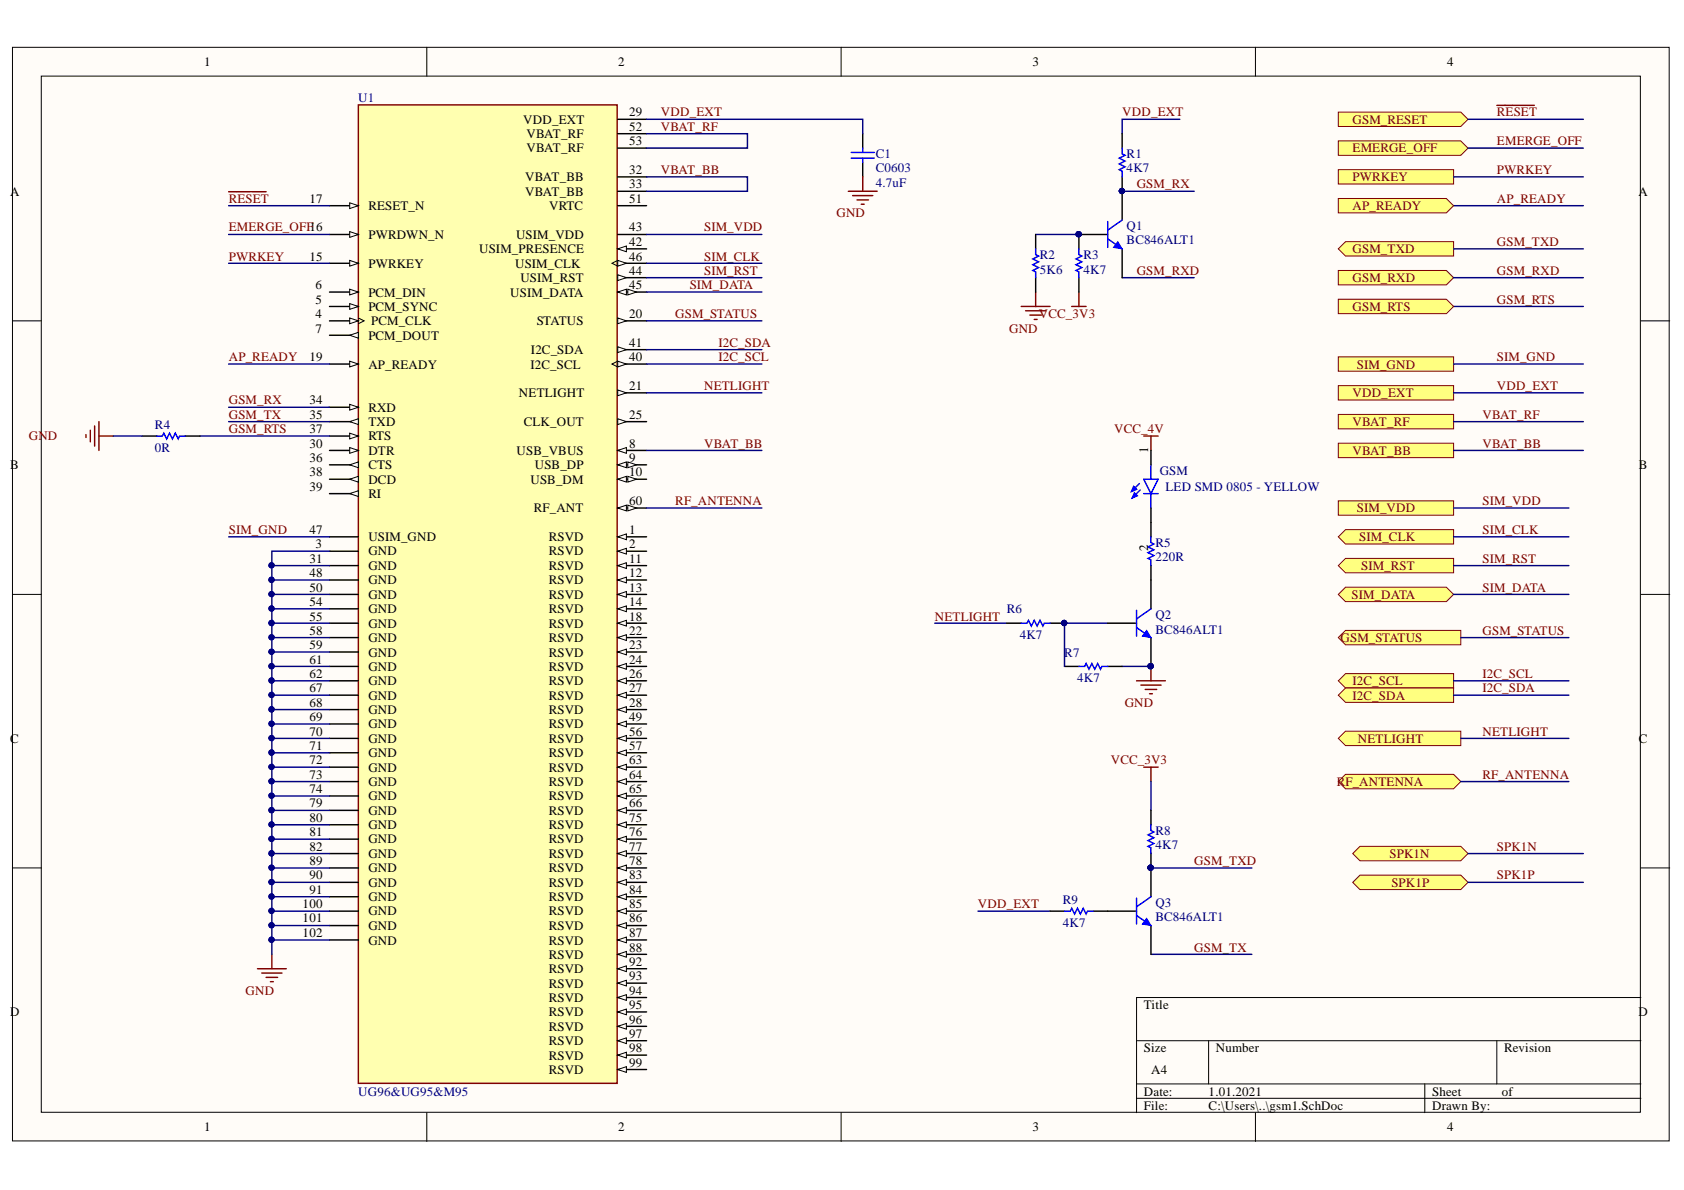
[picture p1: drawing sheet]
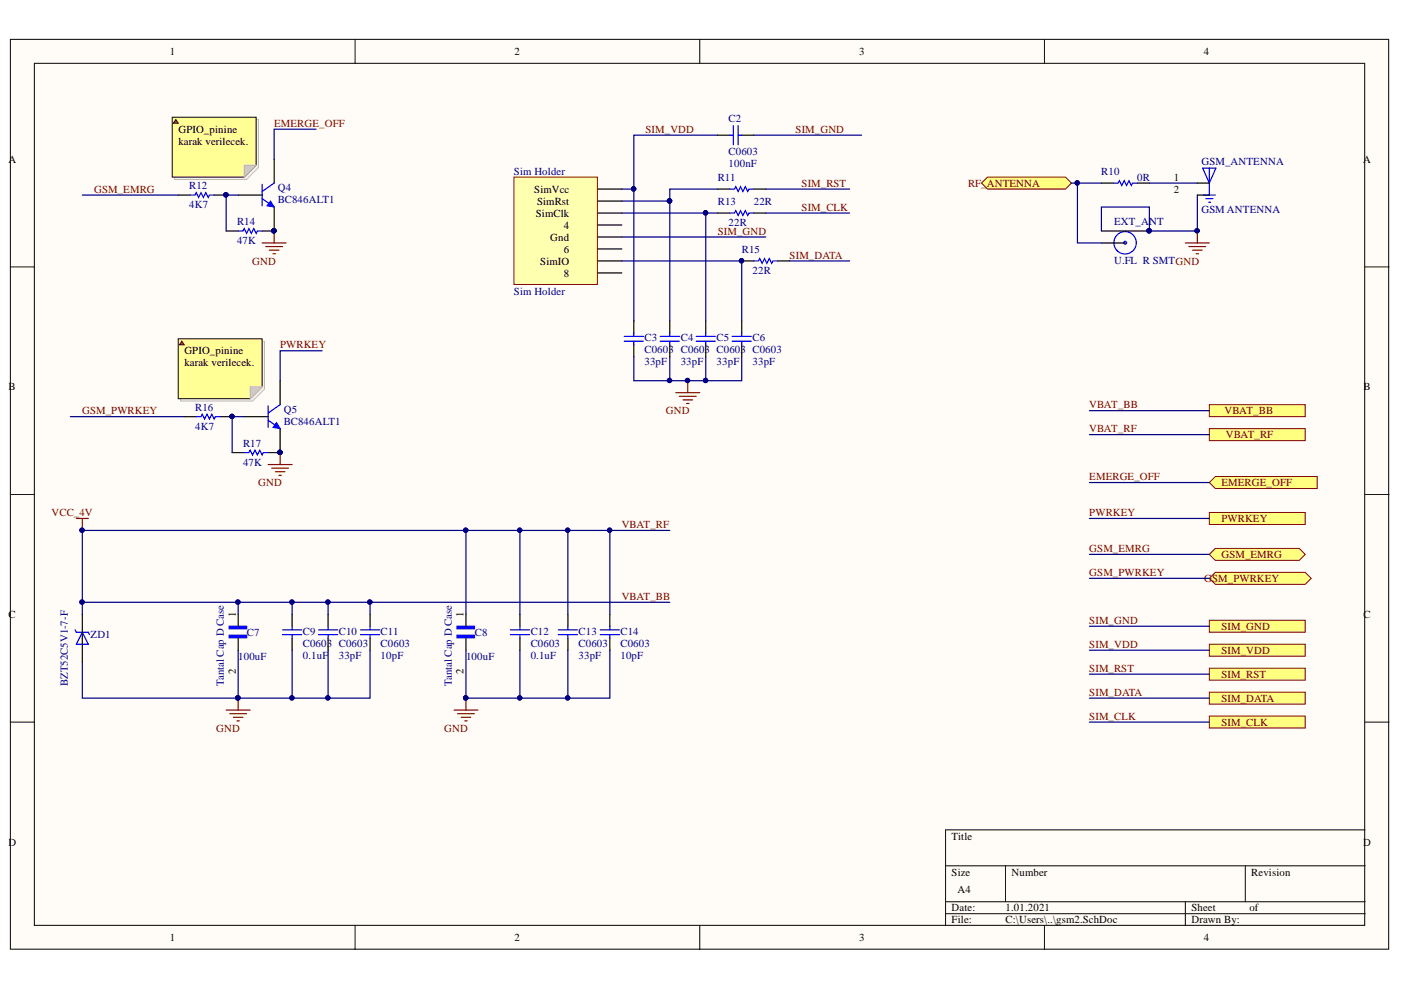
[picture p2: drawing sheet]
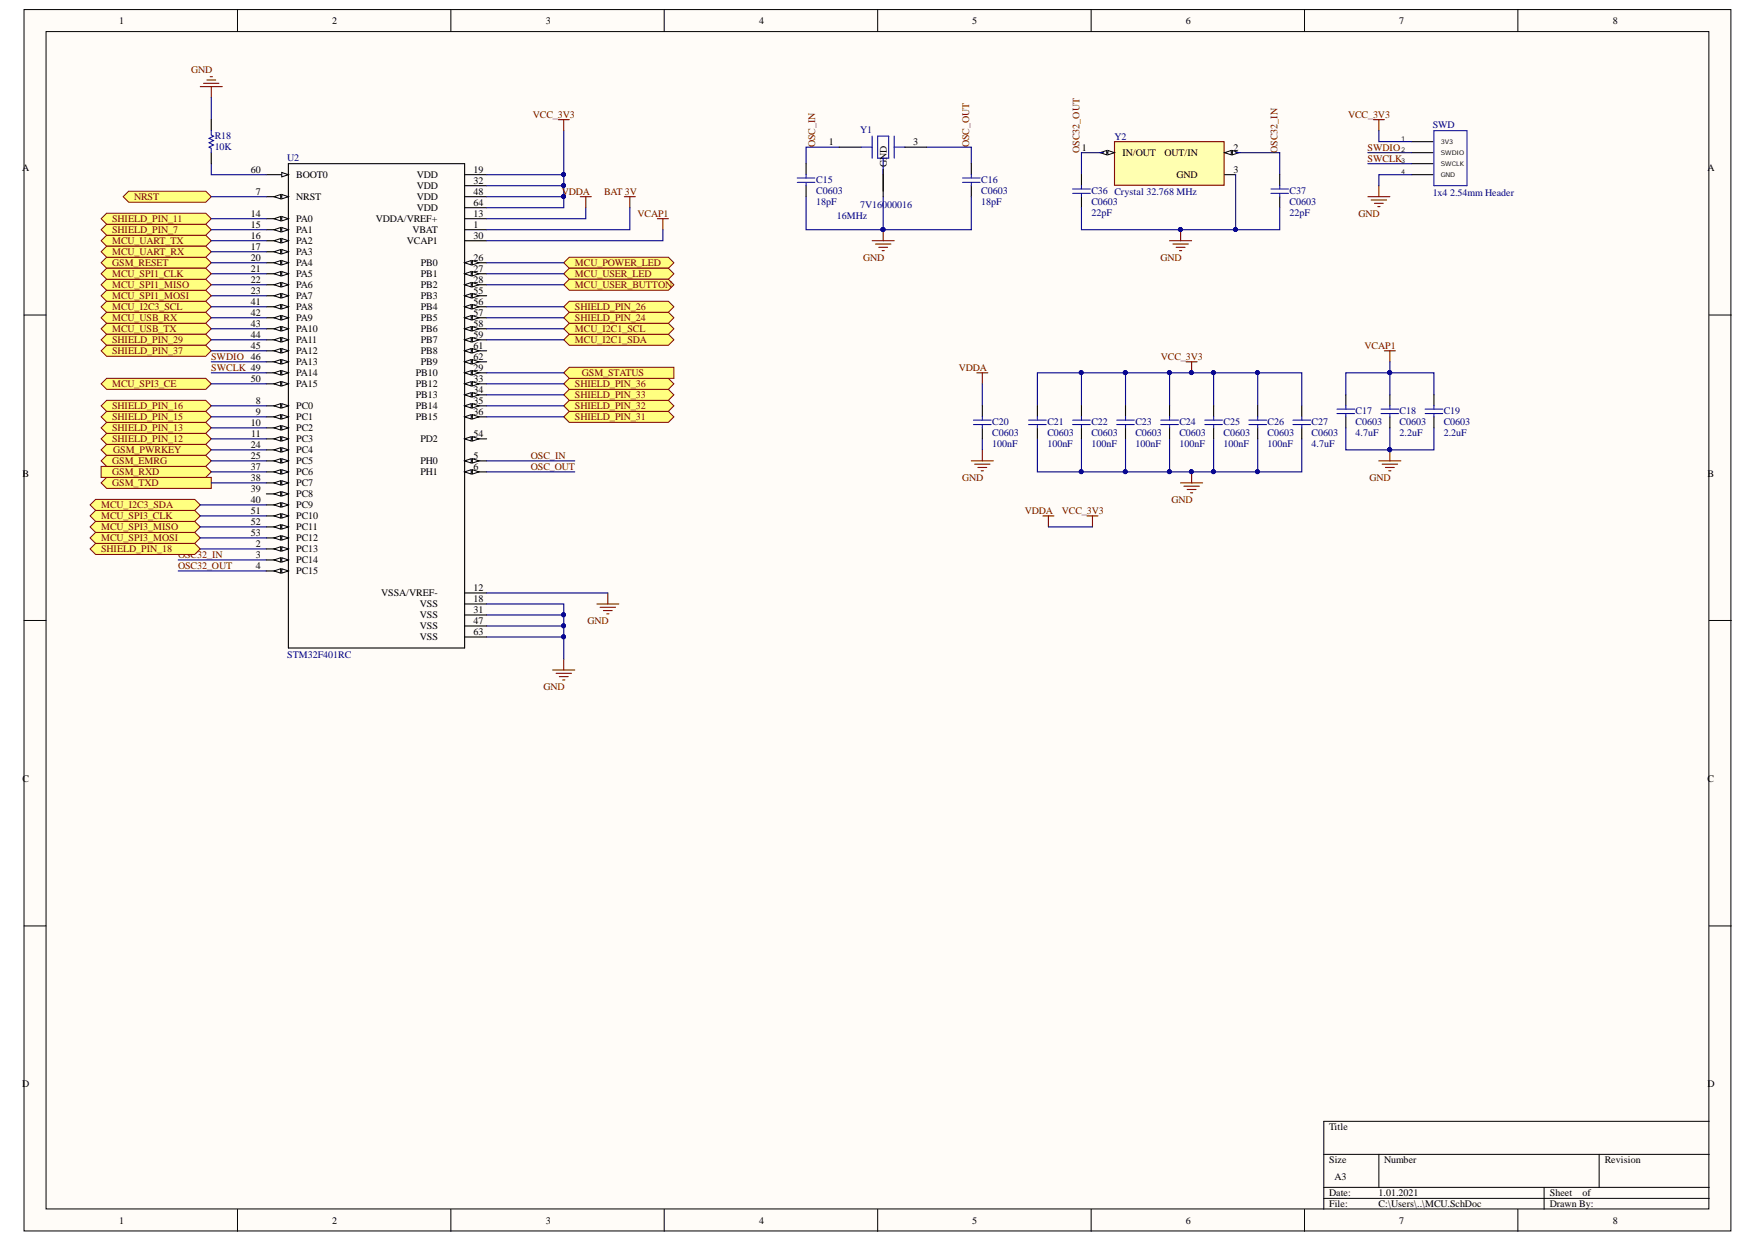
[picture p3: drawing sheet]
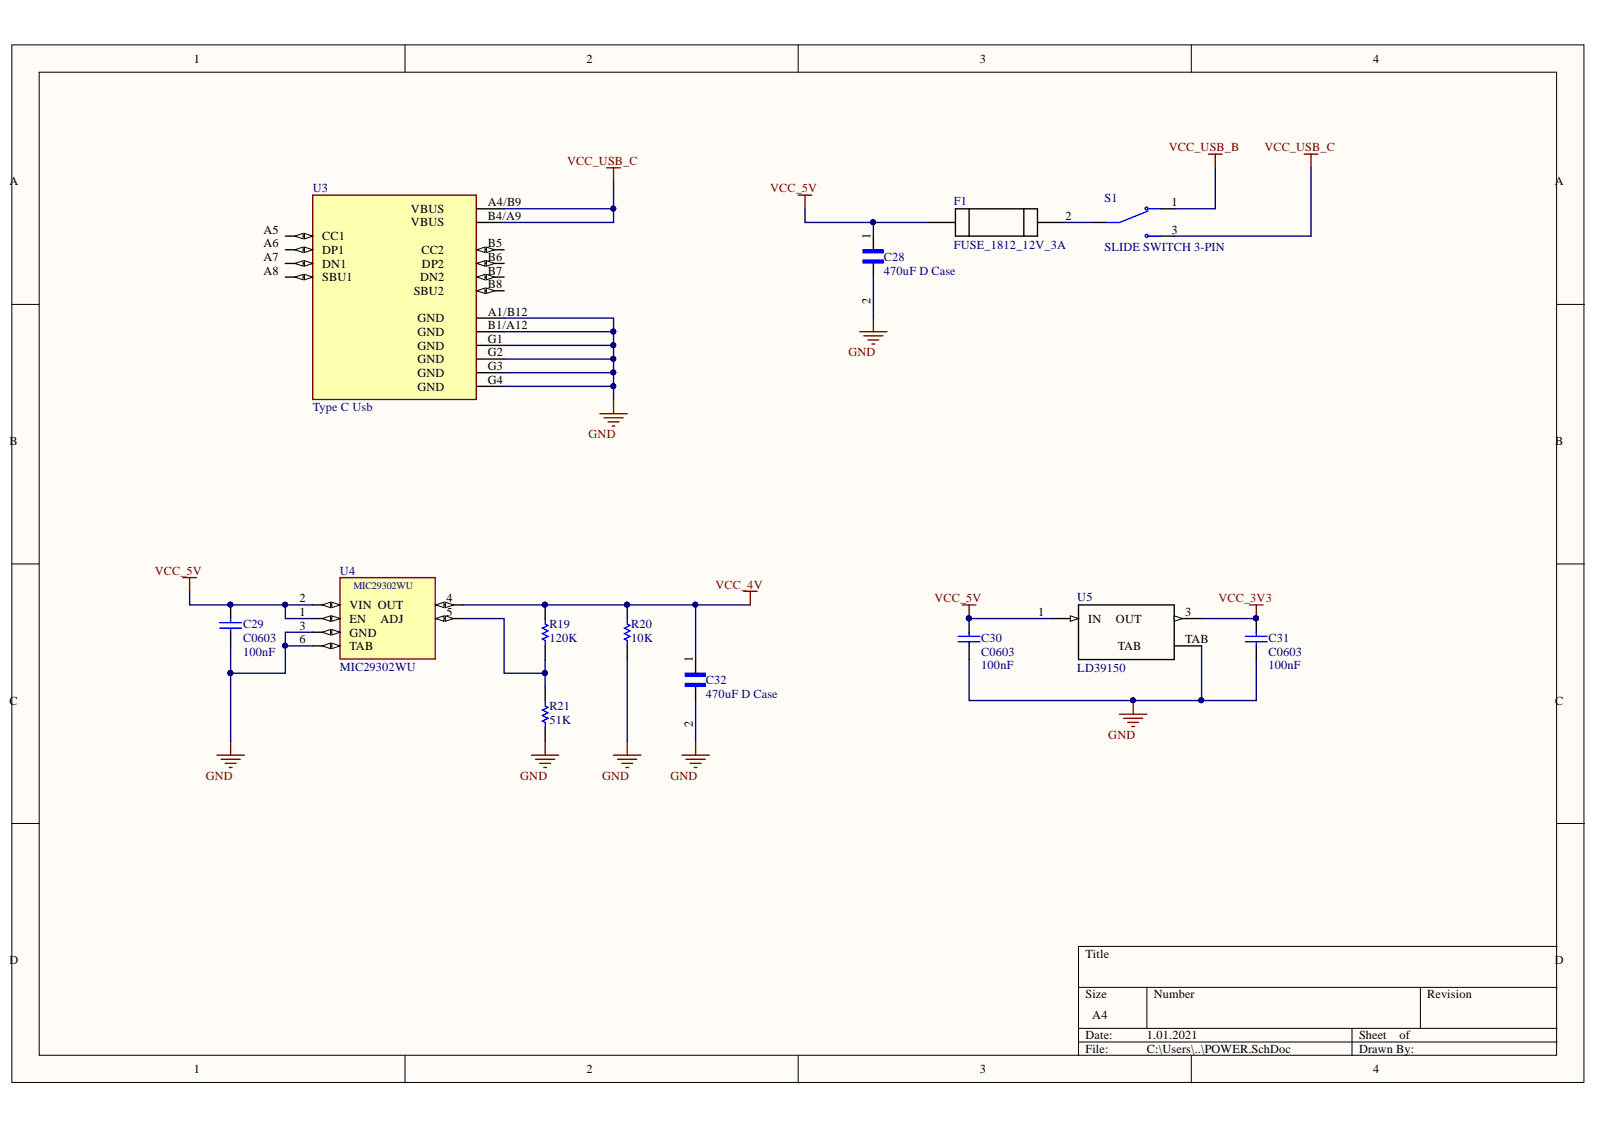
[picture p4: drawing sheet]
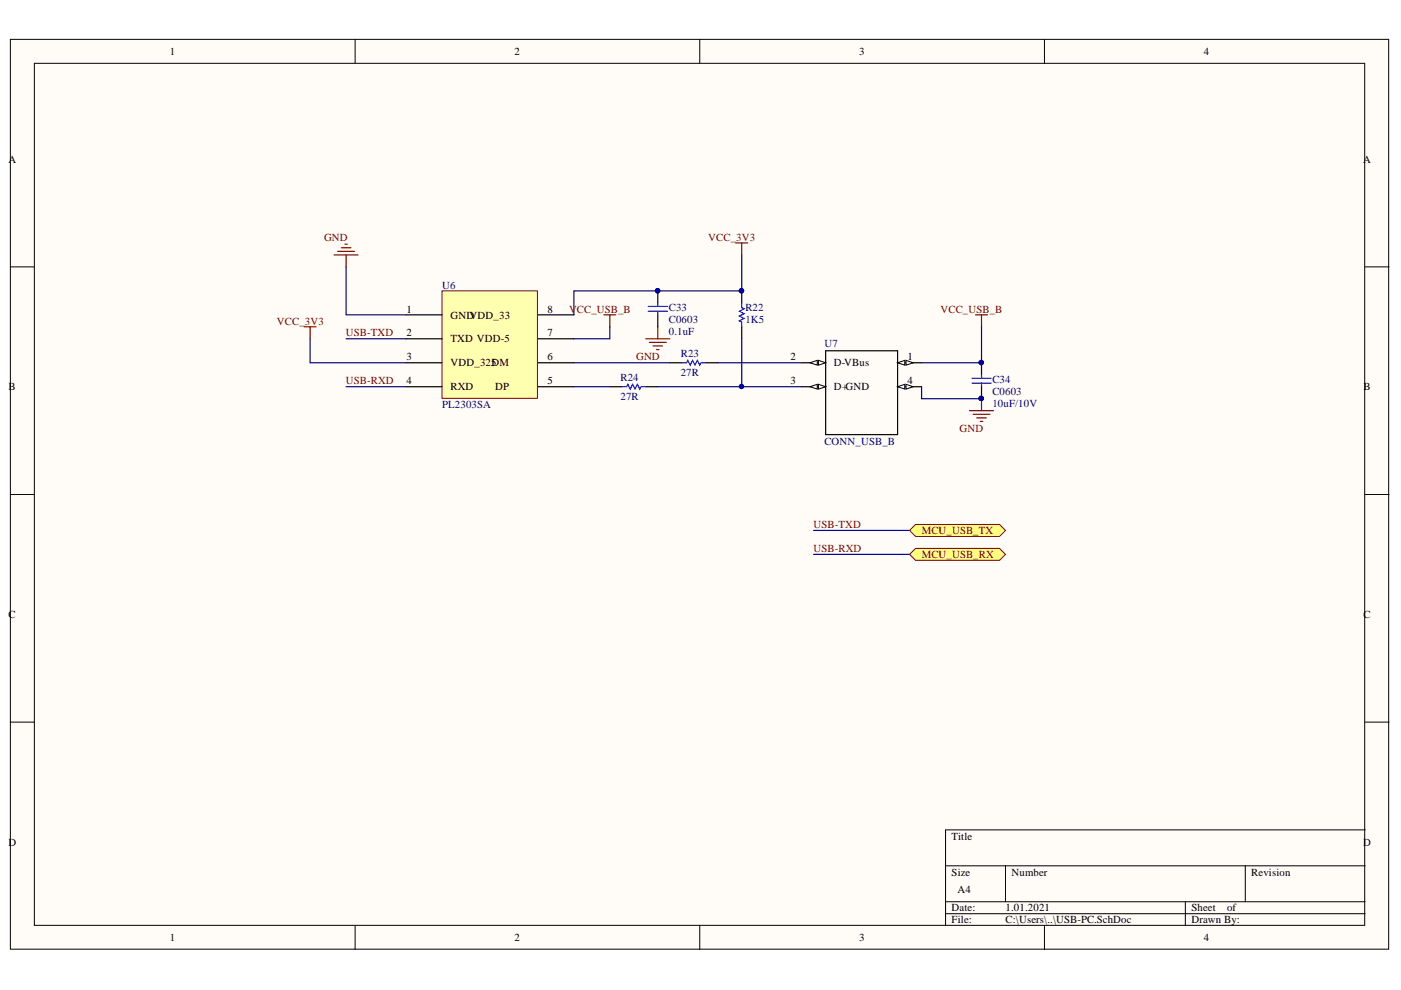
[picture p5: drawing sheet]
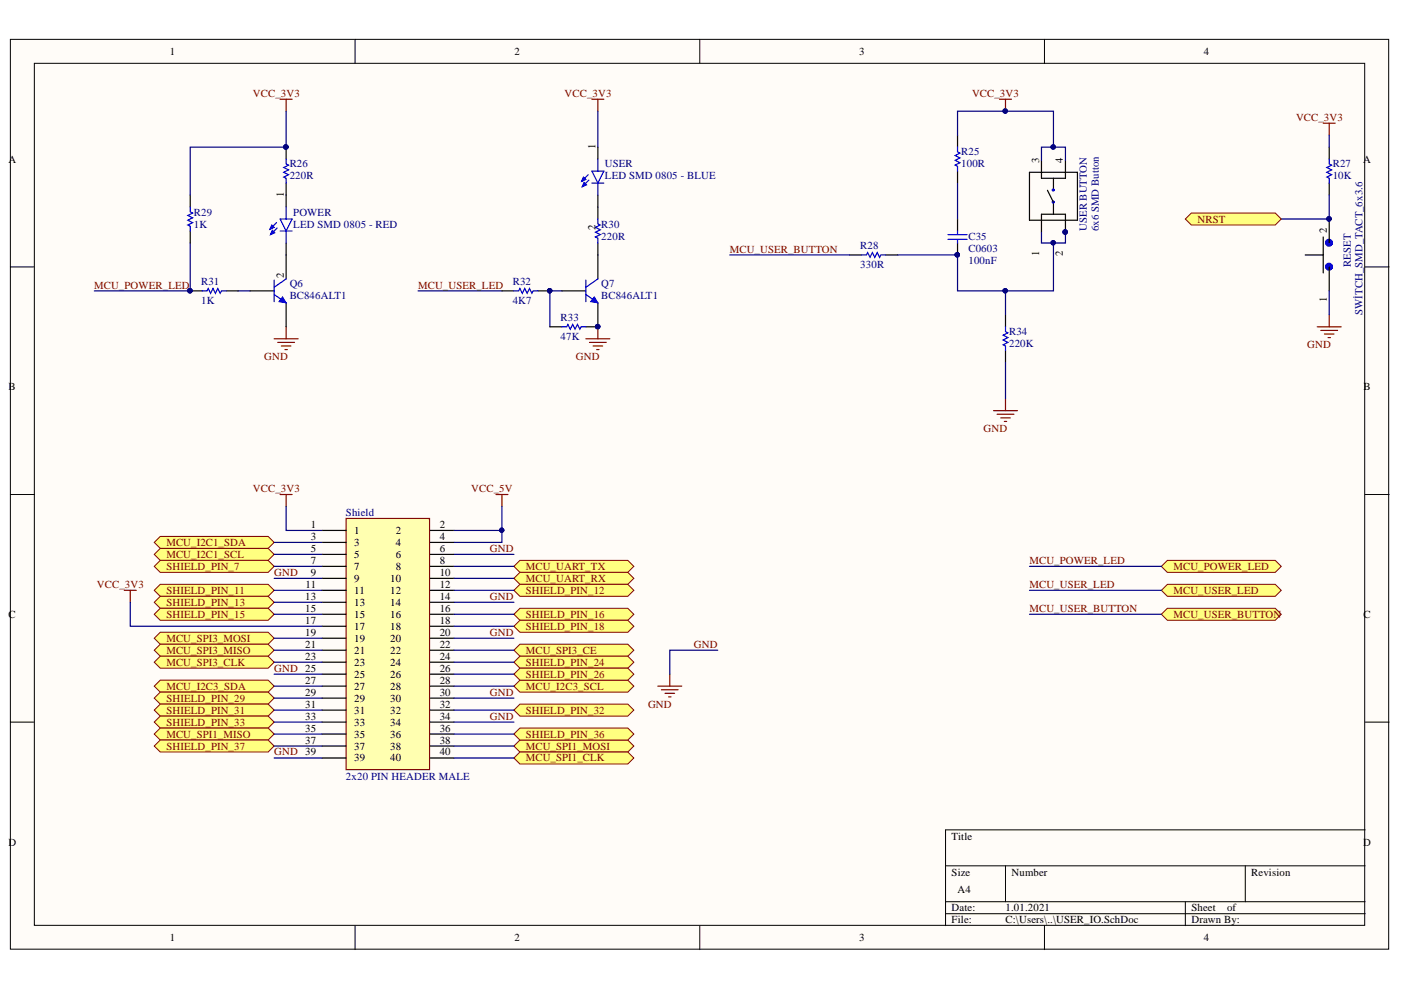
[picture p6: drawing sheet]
# Altium project CommunicationBoard.PrjPcb
6 sheets, 100 parts. Net scope: flat (ports and power ports of the same name join across sheets).
Board files: CommunicationBoard.PcbDoc, PCB1.PcbDoc
Sheets:
  MCU.SchDoc
  gsm2.SchDoc
  USER_IO.SchDoc
  USB-PC.SchDoc
  POWER.SchDoc
  gsm1.SchDoc

## Sheet MCU.SchDoc
size A3

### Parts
C15  C0603  value 18pF  [C0603]
C16  C0603  value 18pF  [C0603]
C17  C0603  value 4.7uF  [C0603]
C18  C0603  value 2.2uF  [C0603]
C19  C0603  value 2.2uF  [C0603]
C20  C0603  value 100nF  [C0603]
C21  C0603  value 100nF  [C0603]
C22  C0603  value 100nF  [C0603]
C23  C0603  value 100nF  [C0603]
C24  C0603  value 100nF  [C0603]
C25  C0603  value 100nF  [C0603]
C26  C0603  value 100nF  [C0603]
C27  C0603  value 4.7uF  [C0603]
C36  C0603  value 22pF  [C0603]
C37  C0603  value 22pF  [C0603]
R18  value 10K  [CC1608-0603]  (hidden comment: Res0603)
SWD  1x4 2.54mm Header  [1x4 2.54mm Header]
U2  STM32F401RB  [STM32F401RE]
Y1  7V16000016  value 16MHz  [7V16000016]
Y2  Crystal 32.768 MHz  [Crystal 32.768 MHz]

### Ports
GSM_EMRG (bidir), GSM_PWRKEY (bidir), GSM_RESET (bidir), GSM_RXD (in), GSM_STATUS (in), GSM_TXD (out), MCU_I2C1_SCL, MCU_I2C1_SDA, MCU_I2C3_SCL, MCU_I2C3_SDA, MCU_POWER_LED, MCU_SPI1_CLK, MCU_SPI1_MISO, MCU_SPI1_MOSI, MCU_SPI3_CE, MCU_SPI3_CLK, MCU_SPI3_MISO, MCU_SPI3_MOSI, MCU_UART_RX, MCU_UART_TX, MCU_USB_RX, MCU_USB_TX, MCU_USER_BUTTON, MCU_USER_LED, NRST, SHIELD_PIN_7, SHIELD_PIN_11, SHIELD_PIN_12, SHIELD_PIN_13, SHIELD_PIN_15, SHIELD_PIN_16, SHIELD_PIN_18, SHIELD_PIN_24, SHIELD_PIN_26, SHIELD_PIN_29, SHIELD_PIN_31, SHIELD_PIN_32, SHIELD_PIN_33, SHIELD_PIN_36, SHIELD_PIN_37

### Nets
BAT 3V: U2.1(VBAT)
GND: C15.1 C16.1 C17.2 C18.2 C19.2 C20.2 C21.1 C22.1 C23.1 C24.1 C25.1 C26.1 C27.1 C36.2 C37.2 R18.1 SWD.4(GND) U2.12(VSSA/VREF-) U2.18(VSS) U2.31(VSS) U2.47(VSS) U2.63(VSS) Y1.2(GND) Y2.3(GND)
VCAP1: C17.1 C18.1 C19.1 U2.30(VCAP1)
VCC_3V3: C20.1 C21.2 C22.2 C23.2 C24.2 C25.2 C26.2 C27.2 SWD.1(3V3) U2.13(VDDA/VREF+) U2.19(VDD) U2.32(VDD) U2.48(VDD) U2.64(VDD)  [also labelled VDDA]
GSM_EMRG: U2.25(PC5) ; port GSM_EMRG
GSM_PWRKEY: U2.24(PC4) ; port GSM_PWRKEY
GSM_RXD: U2.37(PC6) ; port GSM_RXD
GSM_STATUS: U2.29(PB10) ; port GSM_STATUS
GSM_TXD: U2.38(PC7) ; port GSM_TXD
MCU_POWER_LED: U2.26(PB0) ; port MCU_POWER_LED
MCU_USER_BUTTON: U2.28(PB2) ; port MCU_USER_BUTTON
MCU_USER_LED: U2.27(PB1) ; port MCU_USER_LED
OSC32_IN: C37.1 U2.3(PC14) Y2.2(OUT/IN)
OSC32_OUT: C36.1 U2.4(PC15) Y2.1(IN/OUT)
OSC_IN: C15.2 U2.5(PH0) Y1.1
OSC_OUT: C16.2 U2.6(PH1) Y1.3
~{RESET}: U2.20(PA4) ; port GSM_RESET
SWCLK: SWD.3(SWCLK) U2.49(PA14)
SWDIO: SWD.2(SWDIO) U2.46(PA13)
USB-RXD: U2.42(PA9) ; port MCU_USB_RX
USB-TXD: U2.43(PA10) ; port MCU_USB_TX
NetR18_2: R18.2 U2.60(BOOT0)
NetR27_2: U2.7(NRST) ; port NRST
NetShield_3: U2.59(PB7) ; port MCU_I2C1_SDA
NetShield_5: U2.58(PB6) ; port MCU_I2C1_SCL
NetShield_7: U2.15(PA1) ; port SHIELD_PIN_7
NetShield_8: U2.16(PA2) ; port MCU_UART_TX
NetShield_10: U2.17(PA3) ; port MCU_UART_RX
NetShield_11: U2.14(PA0) ; port SHIELD_PIN_11
NetShield_12: U2.11(PC3) ; port SHIELD_PIN_12
NetShield_13: U2.10(PC2) ; port SHIELD_PIN_13
NetShield_15: U2.9(PC1) ; port SHIELD_PIN_15
NetShield_16: U2.8(PC0) ; port SHIELD_PIN_16
NetShield_18: U2.2(PC13) ; port SHIELD_PIN_18
NetShield_19: U2.53(PC12) ; port MCU_SPI3_MOSI
NetShield_21: U2.52(PC11) ; port MCU_SPI3_MISO
NetShield_22: U2.50(PA15) ; port MCU_SPI3_CE
NetShield_23: U2.51(PC10) ; port MCU_SPI3_CLK
NetShield_24: U2.57(PB5) ; port SHIELD_PIN_24
NetShield_26: U2.56(PB4) ; port SHIELD_PIN_26
NetShield_27: U2.40(PC9) ; port MCU_I2C3_SDA
NetShield_28: U2.41(PA8) ; port MCU_I2C3_SCL
NetShield_29: U2.44(PA11) ; port SHIELD_PIN_29
NetShield_31: U2.36(PB15) ; port SHIELD_PIN_31
NetShield_32: U2.35(PB14) ; port SHIELD_PIN_32
NetShield_33: U2.34(PB13) ; port SHIELD_PIN_33
NetShield_35: U2.22(PA6) ; port MCU_SPI1_MISO
NetShield_36: U2.33(PB12) ; port SHIELD_PIN_36
NetShield_37: U2.45(PA12) ; port SHIELD_PIN_37
NetShield_38: U2.23(PA7) ; port MCU_SPI1_MOSI
NetShield_40: U2.21(PA5) ; port MCU_SPI1_CLK

Not connected (* = marked no-connect by the designer): U2 39(PC8) 54(PD2) 55(PB3) 61(PB8) 62(PB9); Y1 4,1(GND)

## Sheet gsm2.SchDoc
size A4

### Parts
C2  C0603  value 100nF  [C0603]
C3  C0603  value 33pF  [C0603]
C4  C0603  value 33pF  [C0603]
C5  C0603  value 33pF  [C0603]
C6  C0603  value 33pF  [C0603]
C7  Tantal Cap D Case  value 100uF  [Tantal Cap D Case]
C8  Tantal Cap D Case  value 100uF  [Tantal Cap D Case]
C9  C0603  value 0.1uF  [C0603]
C10  C0603  value 33pF  [C0603]
C11  C0603  value 10pF  [C0603]
C12  C0603  value 0.1uF  [C0603]
C13  C0603  value 33pF  [C0603]
C14  C0603  value 10pF  [C0603]
EXT_ANT  U.FL  R SMT  [U.FL  R SMT]
GSM_ANTENNA  GSM ANTENNA  [GSM ANTENNA]
Q4  BC846ALT1  [BC846]
Q5  BC846ALT1  [BC846]
R10  value 0R  [CC1608-0603]  (hidden comment: Res0603)
R11  value 22R  [CC1608-0603]  (hidden comment: Res0603)
R12  value 4K7  [CC1608-0603]  (hidden comment: Res0603)
R13  value 22R  [CC1608-0603]  (hidden comment: Res0603)
R14  value 47K  [CC1608-0603]  (hidden comment: Res0603)
R15  value 22R  [CC1608-0603]  (hidden comment: Res0603)
R16  value 4K7  [CC1608-0603]  (hidden comment: Res0603)
R17  value 47K  [CC1608-0603]  (hidden comment: Res0603)
Sim_Holder  Sim Holder  [SIM HOLDER]
ZD1  BZT52C5V1-7-F  [BZT52C5V1]

### Ports
EMERGE_OFF (in), GSM_EMRG (bidir), GSM_PWRKEY (bidir), PWRKEY, RF_ANTENNA (bidir), SIM_CLK, SIM_DATA, SIM_GND, SIM_RST, SIM_VDD, VBAT_BB, VBAT_RF

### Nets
GND: C3.1 C4.1 C5.1 C6.1 C7.2 C8.2 C9.1 C10.1 C11.1 C12.1 C13.1 C14.1 EXT_ANT.P$2 EXT_ANT.P$3 GSM_ANTENNA.2(GND) Q4.2(E) Q5.2(E) R14.2 R17.2 ZD1.A
VBAT_BB: C7.1 C8.1 C9.2 C10.2 C11.2 C12.2 C13.2 C14.2 ZD1.C ; port VBAT_BB, port VBAT_RF  [also labelled VBAT_RF, VCC_4V]
EMERGE_OFF: Q4.3(C) ; port EMERGE_OFF
GSM_EMRG: R12.1 ; port GSM_EMRG
GSM_PWRKEY: R16.1 ; port GSM_PWRKEY
PWRKEY: Q5.3(C) ; port PWRKEY
RF_ANTENNA: EXT_ANT.P$1 R10.1 ; port RF_ANTENNA
SIM_CLK: R13.2 ; port SIM_CLK
SIM_DATA: R15.2 ; port SIM_DATA
SIM_GND: C2.2 Sim_Holder.5(Gnd) ; port SIM_GND
SIM_RST: R11.2 ; port SIM_RST
SIM_VDD: C2.1 C3.2 Sim_Holder.1(SimVcc) ; port SIM_VDD
NetC4_2: C4.2 R11.1 Sim_Holder.2(SimRst)
NetC5_2: C5.2 R13.1 Sim_Holder.3(SimClk)
NetC6_2: C6.2 R15.1 Sim_Holder.7(SimIO)
NetGSM_ANTENNA_1: GSM_ANTENNA.1(FEEDING) R10.2
NetQ4_1: Q4.1(B) R12.2 R14.1
NetQ5_1: Q5.1(B) R16.2 R17.1

Not connected (* = marked no-connect by the designer): Sim_Holder 4 6 8

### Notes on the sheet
- (near Q4) GPIO_pinine karak verilecek.
- (near Q5) GPIO_pinine karak verilecek.

## Sheet USER_IO.SchDoc
size A4

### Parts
C35  C0603  value 100nF  [C0603]
POWER  LED SMD 0805 - RED  [LED SMD 0805 - RED]
Q6  BC846ALT1  [BC846]
Q7  BC846ALT1  [BC846]
R25  value 100R  [CC1608-0603]  (hidden comment: Res0603)
R26  value 220R  [CC1608-0603]  (hidden comment: Res0603)
R27  value 10K  [CC1608-0603]  (hidden comment: Res0603)
R28  value 330R  [CC1608-0603]  (hidden comment: Res0603)
R29  value 1K  [CC1608-0603]  (hidden comment: Res0603)
R30  value 220R  [CC1608-0603]  (hidden comment: Res0603)
R31  value 1K  [CC1608-0603]  (hidden comment: Res0603)
R32  value 4K7  [CC1608-0603]  (hidden comment: Res0603)
R33  value 47K  [CC1608-0603]  (hidden comment: Res0603)
R34  value 220K  [CC1608-0603]  (hidden comment: Res0603)
RESET  SWİTCH_SMD_TACT_6x3.6  [SWİTCH_SMD_TACT_6X3.6]
Shield  2x20 PIN HEADER MALE  [2x20 PIN HEADER MALE]
USER  LED SMD 0805 - BLUE  [LED SMD 0805 - BLUE]
USER_BUTTON  6x6 SMD Button  [6x6 Smd Button]

### Ports
MCU_I2C1_SCL, MCU_I2C1_SDA, MCU_I2C3_SCL, MCU_I2C3_SDA, MCU_POWER_LED, MCU_SPI1_CLK, MCU_SPI1_MISO, MCU_SPI1_MOSI, MCU_SPI3_CE, MCU_SPI3_CLK, MCU_SPI3_MISO, MCU_SPI3_MOSI, MCU_UART_RX, MCU_UART_TX, MCU_USER_BUTTON, MCU_USER_LED, NRST, SHIELD_PIN_7, SHIELD_PIN_11, SHIELD_PIN_12, SHIELD_PIN_13, SHIELD_PIN_15, SHIELD_PIN_16, SHIELD_PIN_18, SHIELD_PIN_24, SHIELD_PIN_26, SHIELD_PIN_29, SHIELD_PIN_31, SHIELD_PIN_32, SHIELD_PIN_33, SHIELD_PIN_36, SHIELD_PIN_37

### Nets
GND: Q6.2(E) Q7.2(E) R33.1 R34.1 RESET.1 Shield.6 Shield.9 Shield.14 Shield.20 Shield.25 Shield.30 Shield.34 Shield.39
VCC_3V3: R25.1 R26.2 R27.1 R29.2 Shield.1 Shield.17 USER.1 USER_BUTTON.3 USER_BUTTON.4
VCC_5V: Shield.2 Shield.4
MCU_POWER_LED: R29.1 R31.2 ; port MCU_POWER_LED
MCU_USER_BUTTON: R28.2 ; port MCU_USER_BUTTON
MCU_USER_LED: R32.2 ; port MCU_USER_LED
NetC35_1: C35.1 R28.1 R34.2 USER_BUTTON.1 USER_BUTTON.2
NetC35_2: C35.2 R25.2
NetPOWER_1: POWER.1 R26.1
NetPOWER_2: POWER.2 Q6.3(C)
NetQ6_1: Q6.1(B) R31.1
NetQ7_1: Q7.1(B) R32.1 R33.2
NetQ7_3: Q7.3(C) R30.2
NetR27_2: R27.2 RESET.2 ; port NRST
NetR30_1: R30.1 USER.2
NetShield_3: Shield.3 ; port MCU_I2C1_SDA
NetShield_5: Shield.5 ; port MCU_I2C1_SCL
NetShield_7: Shield.7 ; port SHIELD_PIN_7
NetShield_8: Shield.8 ; port MCU_UART_TX
NetShield_10: Shield.10 ; port MCU_UART_RX
NetShield_11: Shield.11 ; port SHIELD_PIN_11
NetShield_12: Shield.12 ; port SHIELD_PIN_12
NetShield_13: Shield.13 ; port SHIELD_PIN_13
NetShield_15: Shield.15 ; port SHIELD_PIN_15
NetShield_16: Shield.16 ; port SHIELD_PIN_16
NetShield_18: Shield.18 ; port SHIELD_PIN_18
NetShield_19: Shield.19 ; port MCU_SPI3_MOSI
NetShield_21: Shield.21 ; port MCU_SPI3_MISO
NetShield_22: Shield.22 ; port MCU_SPI3_CE
NetShield_23: Shield.23 ; port MCU_SPI3_CLK
NetShield_24: Shield.24 ; port SHIELD_PIN_24
NetShield_26: Shield.26 ; port SHIELD_PIN_26
NetShield_27: Shield.27 ; port MCU_I2C3_SDA
NetShield_28: Shield.28 ; port MCU_I2C3_SCL
NetShield_29: Shield.29 ; port SHIELD_PIN_29
NetShield_31: Shield.31 ; port SHIELD_PIN_31
NetShield_32: Shield.32 ; port SHIELD_PIN_32
NetShield_33: Shield.33 ; port SHIELD_PIN_33
NetShield_35: Shield.35 ; port MCU_SPI1_MISO
NetShield_36: Shield.36 ; port SHIELD_PIN_36
NetShield_37: Shield.37 ; port SHIELD_PIN_37
NetShield_38: Shield.38 ; port MCU_SPI1_MOSI
NetShield_40: Shield.40 ; port MCU_SPI1_CLK

## Sheet USB-PC.SchDoc
size A4

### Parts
C33  C0603  value 0.1uF  [C0603]
C34  C0603  value 10uF/10V  [C0603]
R22  value 1K5  [CC1608-0603]  (hidden comment: Res0603)
R23  value 27R  [CC1608-0603]  (hidden comment: Res0603)
R24  value 27R  [CC1608-0603]  (hidden comment: Res0603)
U6  PL2303SA  [PL2302SA]
U7  CONN_USB_B  [CONN_USB_B]

### Ports
MCU_USB_RX, MCU_USB_TX

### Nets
GND: C33.1 C34.1 U6.1(GND) U7.4(GND)
VCC_3V3: C33.2 R22.2 U6.3(VDD_325) U6.8(VDD_33)
VCC_USB_B: C34.2 U6.7(VDD-5) U7.1(VBus)
USB-RXD: U6.4(RXD) ; port MCU_USB_RX
USB-TXD: U6.2(TXD) ; port MCU_USB_TX
NetR22_1: R22.1 R24.1 U7.3(D+)
NetR23_1: R23.1 U7.2(D-)
NetR23_2: R23.2 U6.6(DM)
NetR24_2: R24.2 U6.5(DP)

## Sheet POWER.SchDoc
size A4

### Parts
C28  470uF D Case  [470uF D Case]
C29  C0603  value 100nF  [C0603]
C30  C0603  value 100nF  [C0603]
C31  C0603  value 100nF  [C0603]
C32  470uF D Case  [470uF D Case]
F1  FUSE_1812_12V_3A  [FUSE_1812_12V_3A]
R19  value 120K  [CC1608-0603]  (hidden comment: Res0603)
R20  value 10K  [CC1608-0603]  (hidden comment: Res0603)
R21  value 51K  [CC1608-0603]  (hidden comment: Res0603)
S1  SLIDE SWITCH 3-PIN  [Slide Switch 3-Pin]
U3  Type C Usb  [Type C Usb]
U4  MIC29302WU  [MIC29302WU]
U5  LD39150  [LD39150DT33-R]

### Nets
GND: C28.2 C29.1 C30.1 C31.1 C32.2 R20.2 R21.2 U3.A1/B12(GND) U3.B1/A12(GND) U3.G1(GND) U3.G2(GND) U3.G3(GND) U3.G4(GND) U4.3(GND) U4.6(TAB) U5.TAB
VCC_3V3: C31.2 U5.3(OUT)
VCC_4V: C32.1 R19.1 R20.1 U4.4(OUT)  [project net VBAT_BB]
VCC_5V: C28.1 C29.2 C30.2 F1.1 U4.1(EN) U4.2(VIN) U5.1(IN)
VCC_USB_B: S1.1
VCC_USB_C: S1.3 U3.A4/B9(VBUS) U3.B4/A9(VBUS)
NetF1_2: F1.2 S1.2
NetR19_2: R19.2 R21.1 U4.5(ADJ)

Not connected (* = marked no-connect by the designer): U3 A5(CC1) A6(DP1) A7(DN1) A8(SBU1) B5(CC2) B6(DP2) B7(DN2) B8(SBU2)

## Sheet gsm1.SchDoc
size A4

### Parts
C1  C0603  value 4.7uF  [C0603]
GSM  LED SMD 0805 - YELLOW  [LED SMD 0805 - YELLOW]
Q1  BC846ALT1  [BC846]
Q2  BC846ALT1  [BC846]
Q3  BC846ALT1  [BC846]
R1  value 4K7  [CC1608-0603]  (hidden comment: Res0603)
R2  value 5K6  [CC1608-0603]  (hidden comment: Res0603)
R3  value 4K7  [CC1608-0603]  (hidden comment: Res0603)
R4  value 0R  [CC1608-0603]  (hidden comment: Res0603)
R5  value 220R  [CC1608-0603]  (hidden comment: Res0603)
R6  value 4K7  [CC1608-0603]  (hidden comment: Res0603)
R7  value 4K7  [CC1608-0603]  (hidden comment: Res0603)
R8  value 4K7  [CC1608-0603]  (hidden comment: Res0603)
R9  value 4K7  [CC1608-0603]  (hidden comment: Res0603)
U1  UG96&UG95&M95  [UG96&UG95&M95]

### Ports
AP_READY (in), EMERGE_OFF (in), GSM_RESET (in), GSM_RTS (in), GSM_RXD (in), GSM_STATUS (out), GSM_TXD (out), I2C_SCL (out), I2C_SDA (out), NETLIGHT (out), PWRKEY, RF_ANTENNA (bidir), SIM_CLK (out), SIM_DATA (bidir), SIM_GND, SIM_RST (out), SIM_VDD, SPK1N (bidir), SPK1P (bidir), VBAT_BB, VBAT_RF, VDD_EXT

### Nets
GND: C1.1 Q2.2(E) R2.1 R4.1 R7.2 U1.3(GND) U1.31(GND) U1.48(GND) U1.50(GND) U1.54(GND) U1.55(GND) U1.58(GND) U1.59(GND) U1.61(GND) U1.62(GND) U1.67(GND) U1.68(GND) U1.69(GND) U1.70(GND) U1.71(GND) U1.72(GND) U1.73(GND) U1.74(GND) U1.79(GND) U1.80(GND) U1.81(GND) U1.82(GND) U1.89(GND) U1.90(GND) U1.91(GND) U1.100(GND) U1.101(GND) U1.102(GND)
VBAT_BB: GSM.1 U1.8(USB_VBUS) U1.32(VBAT_BB) U1.33(VBAT_BB) U1.52(VBAT_RF) U1.53(VBAT_RF) ; port VBAT_BB, port VBAT_RF  [also labelled VBAT_RF, VCC_4V]
VCC_3V3: R3.1 R8.2
AP_READY: U1.19(AP_READY) ; port AP_READY
EMERGE_OFF: U1.16(PWRDWN_N) ; port EMERGE_OFF
GSM_RTS: R4.2 U1.37(RTS) ; port GSM_RTS
GSM_RX: Q1.3(C) R1.1 U1.34(RXD)
GSM_RXD: Q1.2(E) ; port GSM_RXD
GSM_STATUS: U1.20(STATUS) ; port GSM_STATUS
GSM_TX: Q3.2(E) U1.35(TXD)
GSM_TXD: Q3.3(C) R8.1 ; port GSM_TXD
I2C_SCL: U1.40(I2C_SCL) ; port I2C_SCL
I2C_SDA: U1.41(I2C_SDA) ; port I2C_SDA
NETLIGHT: R6.1 U1.21(NETLIGHT) ; port NETLIGHT
PWRKEY: U1.15(PWRKEY) ; port PWRKEY
~{RESET}: U1.17(RESET_N) ; port GSM_RESET
RF_ANTENNA: U1.60(RF_ANT) ; port RF_ANTENNA
SIM_CLK: U1.46(USIM_CLK) ; port SIM_CLK
SIM_DATA: U1.45(USIM_DATA) ; port SIM_DATA
SIM_GND: U1.47(USIM_GND) ; port SIM_GND
SIM_RST: U1.44(USIM_RST) ; port SIM_RST
SIM_VDD: U1.43(USIM_VDD) ; port SIM_VDD
VDD_EXT: C1.2 R1.2 R9.2 U1.29(VDD_EXT) ; port VDD_EXT
NetGSM_2: GSM.2 R5.2
NetQ1_1: Q1.1(B) R2.2 R3.2
NetQ2_1: Q2.1(B) R6.2 R7.1
NetQ2_3: Q2.3(C) R5.1
NetQ3_1: Q3.1(B) R9.1

Not connected (* = marked no-connect by the designer): U1 1(RSVD) 2(RSVD) 4(PCM_CLK) 5(PCM_SYNC) 6(PCM_DIN) 7(PCM_DOUT) 9(USB_DP) 10(USB_DM) 11(RSVD) 12(RSVD) 13(RSVD) 14(RSVD) 18(RSVD) 22(RSVD) 23(RSVD) 24(RSVD) 25(CLK_OUT) 26(RSVD) 27(RSVD) 28(RSVD) 30(DTR) 36(CTS) 38(DCD) 39(RI) 42(USIM_PRESENCE) 49(RSVD) 51(VRTC) 56(RSVD) 57(RSVD) 63(RSVD) 64(RSVD) 65(RSVD) 66(RSVD) 75(RSVD) 76(RSVD) 77(RSVD) 78(RSVD) 83(RSVD) 84(RSVD) 85(RSVD) 86(RSVD) 87(RSVD) 88(RSVD) 92(RSVD) 93(RSVD) 94(RSVD) 95(RSVD) 96(RSVD) 97(RSVD) 98(RSVD) 99(RSVD)

## Nets that join several sheets
GND: MCU (24 pins), gsm2 (20 pins), USER_IO (13 pins), USB-PC (C33.1 C34.1 U6.1 U7.4), POWER (16 pins), gsm1 (33 pins)
VBAT_BB: gsm2 (9 pins), POWER (C32.1 R19.1 R20.1 U4.4), gsm1 (6 pins)
VCC_3V3: MCU (14 pins), USER_IO (9 pins), USB-PC (C33.2 R22.2 U6.3 U6.8), POWER (C31.2 U5.3), gsm1 (R3.1 R8.2)
VCC_5V: USER_IO (Shield.2 Shield.4), POWER (7 pins)
VCC_USB_B: USB-PC (C34.2 U6.7 U7.1), POWER (S1.1)
EMERGE_OFF: gsm2 (Q4.3), gsm1 (U1.16)
GSM_EMRG: MCU (U2.25), gsm2 (R12.1)
GSM_PWRKEY: MCU (U2.24), gsm2 (R16.1)
GSM_RXD: MCU (U2.37), gsm1 (Q1.2)
GSM_STATUS: MCU (U2.29), gsm1 (U1.20)
GSM_TXD: MCU (U2.38), gsm1 (Q3.3 R8.1)
MCU_POWER_LED: MCU (U2.26), USER_IO (R29.1 R31.2)
MCU_USER_BUTTON: MCU (U2.28), USER_IO (R28.2)
MCU_USER_LED: MCU (U2.27), USER_IO (R32.2)
NetR27_2: MCU (U2.7), USER_IO (R27.2 RESET.2)
NetShield_3: MCU (U2.59), USER_IO (Shield.3)
NetShield_5: MCU (U2.58), USER_IO (Shield.5)
NetShield_7: MCU (U2.15), USER_IO (Shield.7)
NetShield_8: MCU (U2.16), USER_IO (Shield.8)
NetShield_10: MCU (U2.17), USER_IO (Shield.10)
NetShield_11: MCU (U2.14), USER_IO (Shield.11)
NetShield_12: MCU (U2.11), USER_IO (Shield.12)
NetShield_13: MCU (U2.10), USER_IO (Shield.13)
NetShield_15: MCU (U2.9), USER_IO (Shield.15)
NetShield_16: MCU (U2.8), USER_IO (Shield.16)
NetShield_18: MCU (U2.2), USER_IO (Shield.18)
NetShield_19: MCU (U2.53), USER_IO (Shield.19)
NetShield_21: MCU (U2.52), USER_IO (Shield.21)
NetShield_22: MCU (U2.50), USER_IO (Shield.22)
NetShield_23: MCU (U2.51), USER_IO (Shield.23)
NetShield_24: MCU (U2.57), USER_IO (Shield.24)
NetShield_26: MCU (U2.56), USER_IO (Shield.26)
NetShield_27: MCU (U2.40), USER_IO (Shield.27)
NetShield_28: MCU (U2.41), USER_IO (Shield.28)
NetShield_29: MCU (U2.44), USER_IO (Shield.29)
NetShield_31: MCU (U2.36), USER_IO (Shield.31)
NetShield_32: MCU (U2.35), USER_IO (Shield.32)
NetShield_33: MCU (U2.34), USER_IO (Shield.33)
NetShield_35: MCU (U2.22), USER_IO (Shield.35)
NetShield_36: MCU (U2.33), USER_IO (Shield.36)
NetShield_37: MCU (U2.45), USER_IO (Shield.37)
NetShield_38: MCU (U2.23), USER_IO (Shield.38)
NetShield_40: MCU (U2.21), USER_IO (Shield.40)
PWRKEY: gsm2 (Q5.3), gsm1 (U1.15)
~{RESET}: MCU (U2.20), gsm1 (U1.17)
RF_ANTENNA: gsm2 (EXT_ANT.P$1 R10.1), gsm1 (U1.60)
SIM_CLK: gsm2 (R13.2), gsm1 (U1.46)
SIM_DATA: gsm2 (R15.2), gsm1 (U1.45)
SIM_GND: gsm2 (C2.2 Sim_Holder.5), gsm1 (U1.47)
SIM_RST: gsm2 (R11.2), gsm1 (U1.44)
SIM_VDD: gsm2 (C2.1 C3.2 Sim_Holder.1), gsm1 (U1.43)
USB-RXD: MCU (U2.42), USB-PC (U6.4)
USB-TXD: MCU (U2.43), USB-PC (U6.2)
